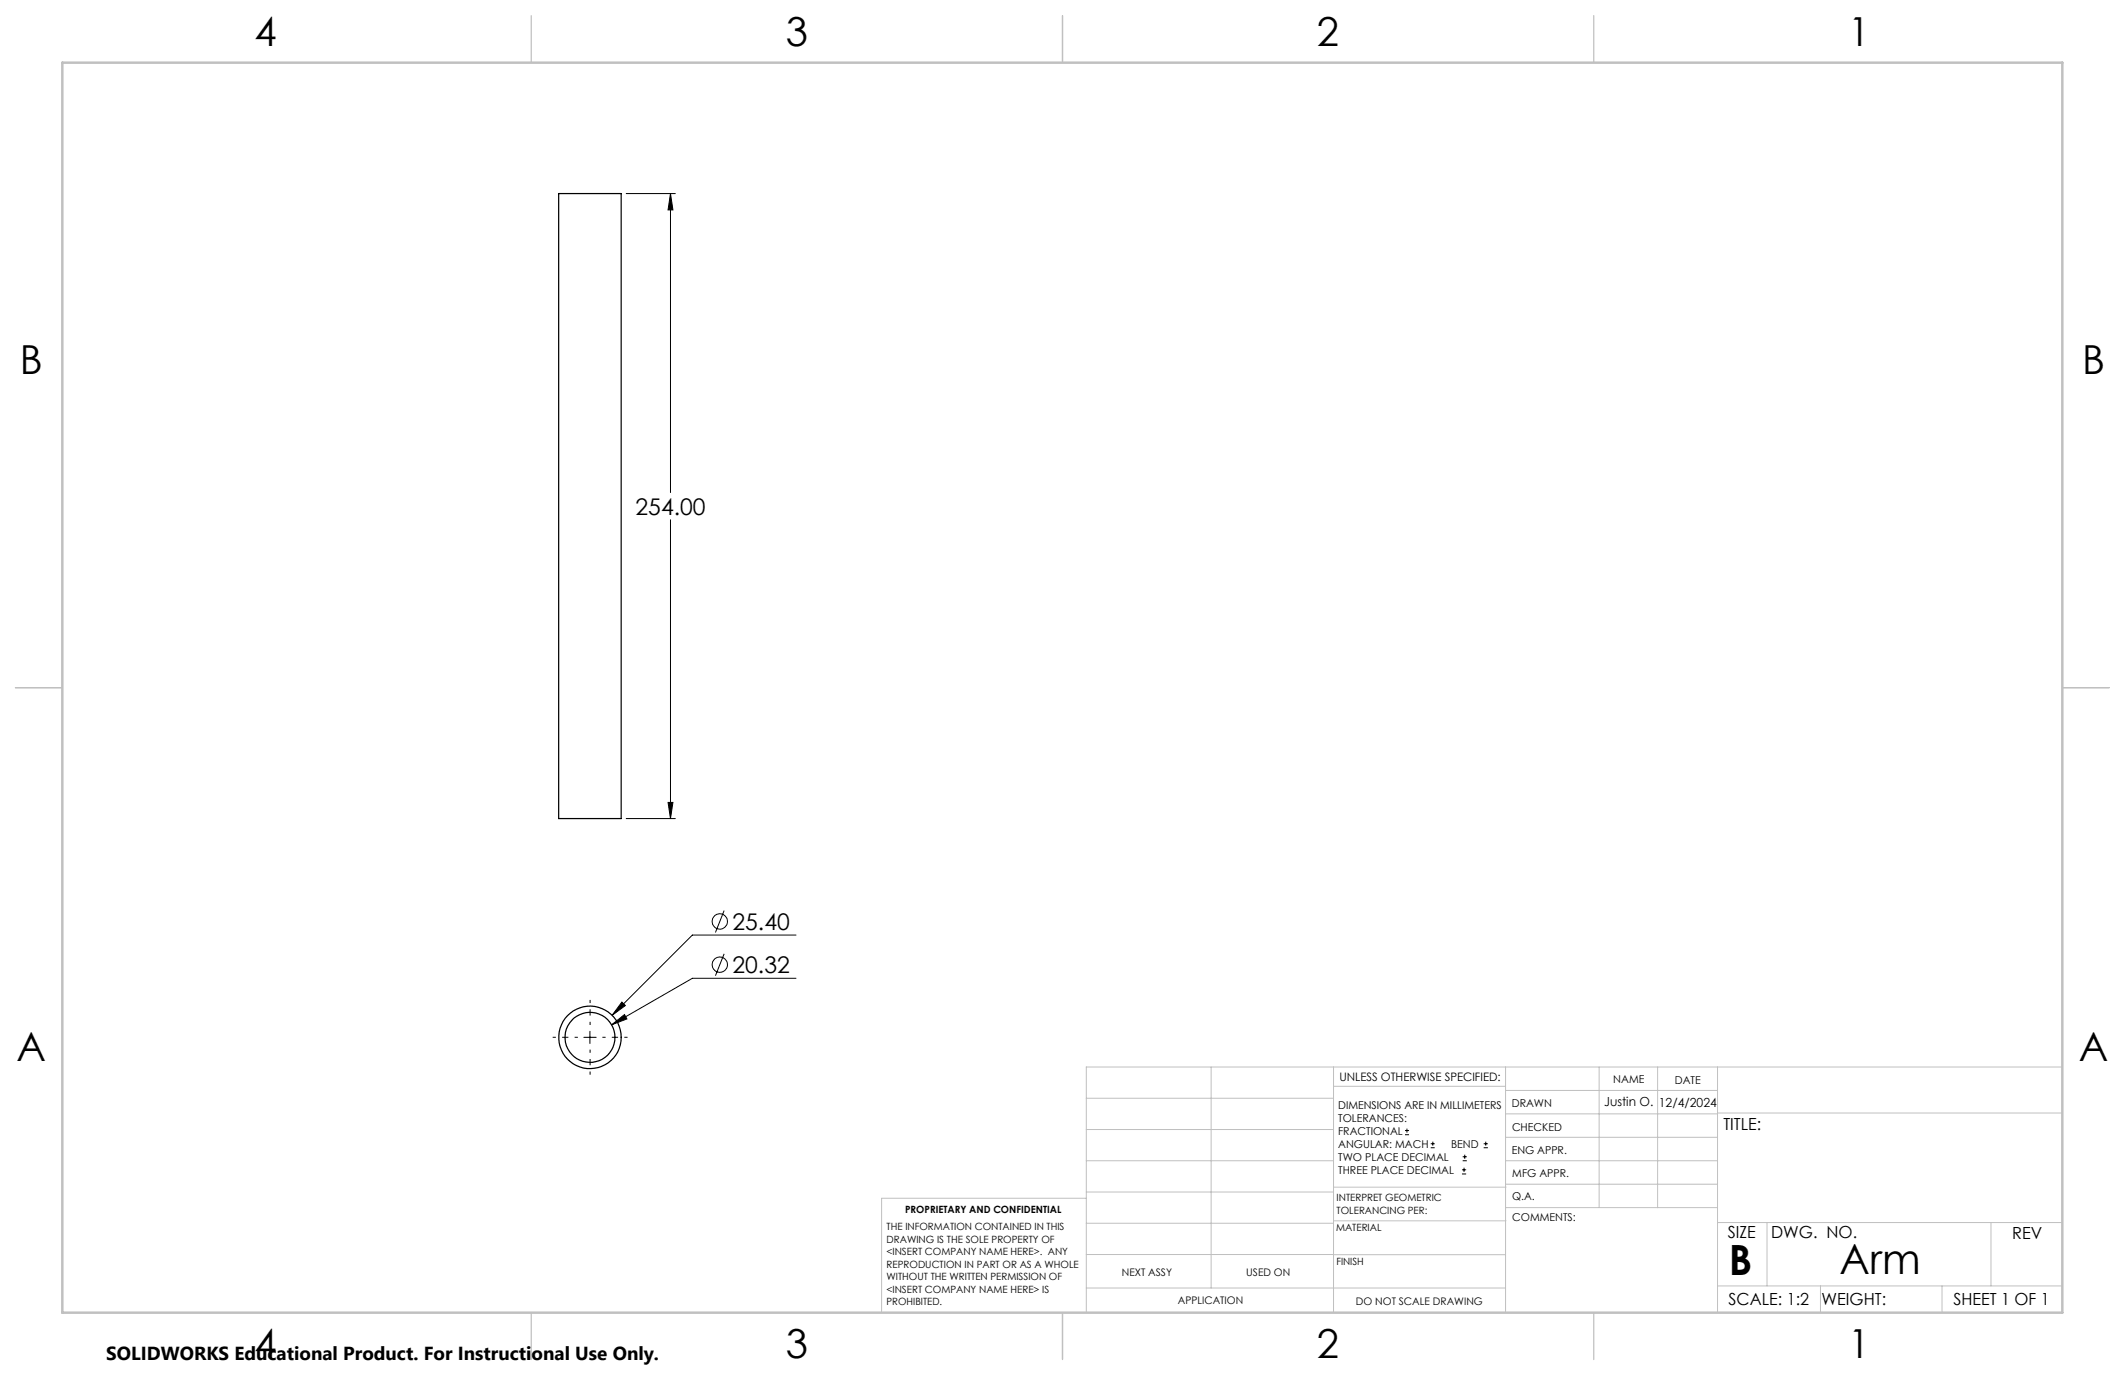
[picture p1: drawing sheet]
<svg xmlns="http://www.w3.org/2000/svg" width="432mm" height="279mm" viewBox="0 0 432 279" stroke-linecap="round" stroke-linejoin="round" font-family="sans-serif">
<g fill="none" stroke="#000" stroke-width=".25">
<path d="M113.5 39.3h12.7v127h-12.7z"/>
<circle cx="119.9" cy="210.8" r="6.4"/>
<circle cx="119.9" cy="210.8" r="5.1"/>
</g>
<g fill="none" stroke="#000" stroke-width=".2">
<path d="M127.2 39.3h10M136.2 39.3l.5 3.4h-1zM136.2 39.3v60.8M136.2 105.6v60.7M127.2 166.3h10M135.7 163.1h1l-.5 3.2zM147.1 193.8l-1.7 4.5M147.1 185l-1.7 4.5M161.7 198.8h-21l-16.4 9.4M161.7 190h-21l-16.3 16.3M118.6 210.8h2.5M119.9 209.5v2.6"/>
<path d="M124.3 208.2l2.6-2 .5 .8zM126.4 203.6l.7 .7-2.7 2zM285.5 230.6h.8M285.5 229.7h.8M285.9 229.3v.9M290.7 233.2h.8M290.7 232.4h.8M291.1 232v.8M297.1 238.5h.8M297.1 237.7h.8M297.2 235.9h.9M297.2 235.1h.9"/>
<path d="M297.5 237.3v.8M297.6 234.6v.9M301.5 233.2h.8M301.5 232.4h.8M301.9 232v.8"/>
<circle cx="146.3" cy="196" r="1.55"/>
<circle cx="146.3" cy="187.2" r="1.55"/>
</g>
<path d="M117.4 210.8h-5.1M119.9 208.3v-5.1M119.9 213.3v5.1M122.4 210.8h5.1" fill="none" stroke="#000" stroke-width=".2" stroke-dasharray="15.2 1.3 1.3 1.3" stroke-dashoffset="14.6" stroke-linecap="butt"/>
<g fill="none" stroke="#c0c0c0" stroke-width=".2">
<path d="M246.1 216.8v44.9M271 216.8v49.9M305.9 216.8v49.9M324.9 216.8v28.6M336.8 216.8v28.6M349 216.8v49.9M419.1 216.8h-198.4v49.9M220.7 235.9h50.3M220.7 229.5h50.3M220.7 223.2h50.3M271 220.7h34.9M305.9 231.1h43.1"/>
<path d="M305.9 226.3h43.1M305.9 221.6h43.1M305.9 235.9h43.1M349 226.2h70.1M220.7 248.6h50.3M220.7 242.2h50.3M220.7 254.9h50.3M220.7 243.5h-41.6v23.2M271 255h34.9M271 248.1h35M271 241.2h35M305.9 240.6h43.1"/>
<path d="M306 245.4h43M349 248.4h70.1M359.1 248.4v12.9M404.6 248.4v12.9M220.7 261.7h85.2M349 261.3h70.1M369.9 261.3v5.4M394.6 261.3v5.4"/>
</g>
<path d="M108 3.2v9.5M215.9 3.2v9.5M323.8 3.2v9.5M3.1 139.7h9.6M419.1 139.7h9.5M108 266.7v9.6M215.9 266.7v9.6M323.8 266.7v9.6" fill="none" stroke="#c0c0c0" stroke-width=".25"/>
<path d="M12.7 12.7h406.4v254h-406.4z" fill="none" stroke="#c0c0c0" stroke-width=".5"/>
<path d="M136.2 39.3l.5 3.4h-1zM135.7 163.1h1l-.5 3.2zM124.3 208.2l3.1-1.2-.5-.8zM126.4 203.6l-2 2.7 2.7-2z" fill="#000"/>
<g font-size="8.5">
<text x="351.3" y="259">B</text>
<text x="373.8" y="258.9">Arm</text>
</g>
<g font-size="8.1">
<text x="51.7" y="9.3">4</text>
<text x="159.7" y="9.3">3</text>
<text x="267.6" y="9.3">2</text>
<text x="375.6" y="9.3">1</text>
<text x="4" y="76">B</text>
<text x="423.1" y="76">B</text>
<text x="3.3" y="215.7">A</text>
<text x="422.4" y="215.7">A</text>
<text x="51.7" y="276">4</text>
<text x="159.7" y="276">3</text>
<text x="267.6" y="276">2</text>
<text x="375.6" y="276">1</text>
</g>
<g font-size="4.7">
<text x="129.1" y="104.6">254.00</text>
<text x="148.8" y="188.9">25.40</text>
<text x="148.8" y="197.7">20.32</text>
</g>
<text font-size="3.8" x="21.6" y="276.3">SOLIDWORKS Educational Product. For Instructional Use Only.</text>
<g font-size="3.4">
<text x="350.2" y="229.5">TITLE:</text>
<text x="351.1" y="251.6">SIZE</text>
<text x="359.9" y="251.6">DWG. NO.</text>
<text x="408.9" y="251.7">REV</text>
<text x="351.2" y="265.2">SCALE: 1:2</text>
<text x="370.1" y="265.3">WEIGHT:</text>
<text x="396.9" y="265.2">SHEET 1 OF 1</text>
</g>
<g font-size="2.5">
<text x="326" y="224.8">Justin O.</text>
<text x="337.1" y="224.9">12/4/2024</text>
</g>
<text font-size="2.4" x="272.2" y="219.7">UNLESS OTHERWISE SPECIFIED:</text>
<g font-size="2.2">
<text x="327.8" y="220.1">NAME</text>
<text x="340.3" y="220.2">DATE</text>
<text x="271.9" y="225.3">DIMENSIONS ARE IN MILLIMETERS</text>
<text x="271.9" y="227.9">TOLERANCES:</text>
<text x="307.2" y="224.9">DRAWN</text>
<text x="271.9" y="230.6">FRACTIONAL</text>
<text x="271.9" y="233.2">ANGULAR: MACH</text>
<text x="294.9" y="233.2">BEND</text>
<text x="307.3" y="229.8">CHECKED</text>
<text x="271.9" y="235.9">TWO PLACE DECIMAL</text>
<text x="271.9" y="238.5">THREE PLACE DECIMAL</text>
<text x="307.2" y="234.5">ENG APPR.</text>
<text x="307.3" y="239.2">MFG APPR.</text>
<text x="307.3" y="243.9">Q.A.</text>
<text x="307.3" y="248.1">COMMENTS:</text>
</g>
<g font-size="2.1">
<text x="227.9" y="259.2">NEXT ASSY</text>
<text x="253.3" y="259.2">USED ON</text>
<text x="239.3" y="265">APPLICATION</text>
<text x="275.5" y="265.1">DO NOT SCALE DRAWING</text>
</g>
<g font-size="2">
<text x="271.6" y="244.1">INTERPRET GEOMETRIC</text>
<text x="180.2" y="250">THE INFORMATION CONTAINED IN THIS</text>
<text x="183.9" y="246.4">PROPRIETARY AND CONFIDENTIAL</text>
<text x="271.5" y="250.2">MATERIAL</text>
<text x="271.6" y="246.6">TOLERANCING PER:</text>
<text x="180.2" y="252.5">DRAWING IS THE SOLE PROPERTY OF</text>
<text x="180.2" y="255.1">&lt;INSERT COMPANY NAME HERE&gt;. ANY</text>
<text x="180.2" y="257.6">REPRODUCTION IN PART OR AS A WHOLE</text>
<text x="271.5" y="257">FINISH</text>
<text x="180.2" y="260.1">WITHOUT THE WRITTEN PERMISSION OF</text>
<text x="180.2" y="262.6">&lt;INSERT COMPANY NAME HERE&gt; IS</text>
<text x="180.2" y="265.2">PROHIBITED.</text>
</g>
</svg>
